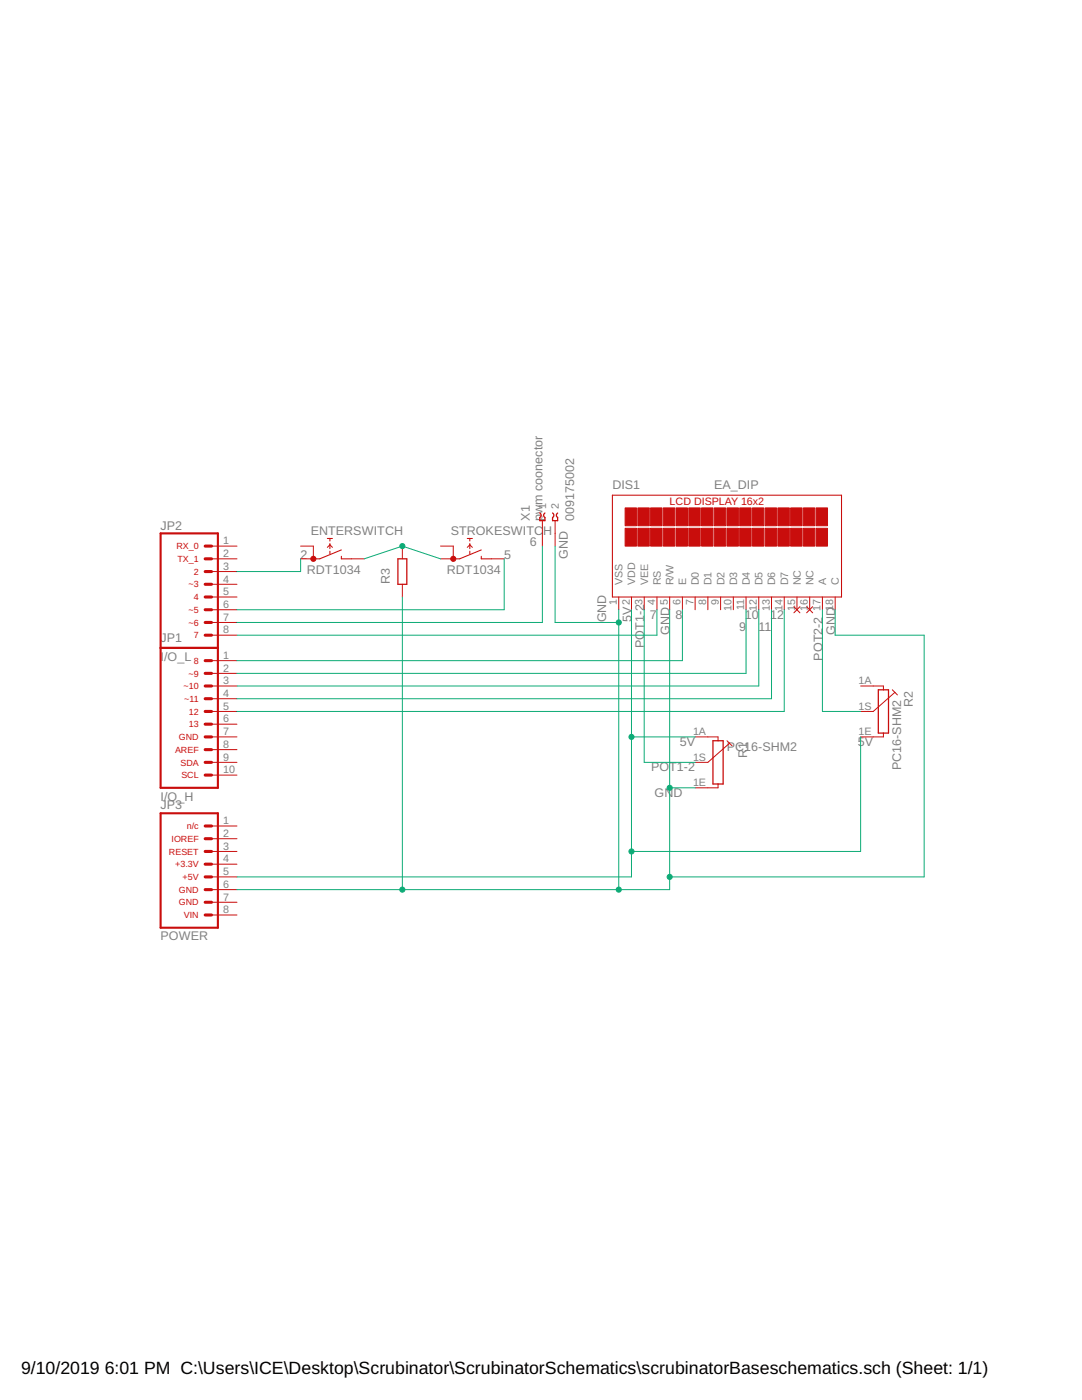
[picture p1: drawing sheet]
<svg xmlns="http://www.w3.org/2000/svg" width="216mm" height="279mm" viewBox="0 0 216 279" stroke-linecap="round" stroke-linejoin="round" font-family="sans-serif">
<path d="M32 106.4h11.5v50.8h-11.5zM32 129.3h11.5M32 162.3h11.5v22.8h-11.5z" fill="none" stroke="#c90d0c" stroke-width=".42"/>
<g fill="none" stroke="#c90d0c" stroke-width=".61">
<path d="M40.9 116.6h1.3M40.9 119.1h1.3M40.9 114.1h1.3M40.9 111.5h1.3M40.9 109h1.3M40.9 139.4h1.3M40.9 136.9h1.3M40.9 134.4h1.3M40.9 131.8h1.3M40.9 121.7h1.3M40.9 124.2h1.3M40.9 126.8h1.3"/>
<path d="M40.9 149.6h1.3M40.9 152.1h1.3M40.9 154.7h1.3M40.9 144.5h1.3M40.9 147.1h1.3M40.9 142h1.3M40.9 177.5h1.3M40.9 172.5h1.3M40.9 175h1.3M40.9 169.9h1.3M40.9 167.4h1.3M40.9 164.8h1.3"/>
<path d="M40.9 180.1h1.3M40.9 182.6h1.3"/>
</g>
<g fill="none" stroke="#c90d0c" stroke-width=".2">
<path d="M42.2 119.1h5.1M42.2 116.6h5.1M42.2 114.1h5.1M42.2 111.5h5.1M42.2 109h5.1M60 109h2.5v2.5h-2.5M65.3 109.2l.5-.5 .5 .5M70.1 111.5h2.6M80.3 109v2.5M80.3 116.6v2.5M87.9 109h2.5v2.5h-2.5M93.2 109.2l.5-.5 .6 .5"/>
<path d="M98.1 111.5h2.5M108.2 103.9v5.1M110.8 103.9v5.1M123.5 119.1v2.6M126 119.1v2.6M128.5 119.1v2.6M131.1 119.1v2.6M133.6 119.1v2.6M136.2 119.1v2.6M138.7 119.1v2.6M141.2 119.1v2.6M143.8 119.1v2.6"/>
<path d="M146.3 119.1v2.6M148.9 119.1v2.6M151.4 119.1v2.6M153.9 119.1v2.6M156.5 119.1v2.6M159 119.1v2.6M161.6 119.1v2.6M164.1 119.1v2.6M166.6 119.1v2.6M42.2 139.4h5.1M42.2 136.9h5.1M42.2 134.4h5.1"/>
<path d="M42.2 131.8h5.1M42.2 126.8h5.1M42.2 124.2h5.1M42.2 121.7h5.1M158.4 121.1l1.2 1.2M159.6 121.1l-1.2 1.2M161 121.1l1.2 1.2M162.2 121.1l-1.2 1.2M171.7 136.9h4.6v.8M178.1 137.7l1 1M178.6 138.2l-4.4 3.8h-2.5M42.2 154.7h5.1"/>
<path d="M42.2 152.1h5.1M42.2 149.6h5.1M42.2 147.1h5.1M42.2 144.5h5.1M42.2 142h5.1M138.7 147.1h4.6v.7M143.3 156.5v.7h-4.6M145.1 147.8l1 1M145.6 148.3l-4.4 3.8h-2.5M176.3 146.3v.8h-4.6M42.2 177.5h5.1M42.2 175h5.1"/>
<path d="M42.2 172.5h5.1M42.2 169.9h5.1M42.2 167.4h5.1M42.2 164.8h5.1M42.2 182.6h5.1M42.2 180.1h5.1"/>
</g>
<g fill="none" stroke="#c90d0c" stroke-width=".21">
<path d="M122.2 98.8h45.7v20.3h-45.7zM65.3 107.5h1M65.8 107.5v.5M65.8 108.5v1M65.8 110v.5M68.1 109.7l-4.3 1.8h-1.3M68.1 111v.5h2M93.2 107.5h1.1M93.7 107.5v.5M93.7 108.5v1M93.7 110v.5M96 109.7l-4.3 1.8h-1.3"/>
<path d="M96 111v.5h2.1"/>
</g>
<g fill="#c90d0c" stroke="#c90d0c" stroke-width=".2">
<circle cx="62.5" cy="111.5" r=".51"/>
<circle cx="90.4" cy="111.5" r=".51"/>
</g>
<path d="M79.4 111.5h1.8v5.1h-1.8zM107.7 102.4l.3 .4-.3 .5v.6h1v-.6l-.2-.5 .2-.4M110.3 102.4l.2 .4-.2 .5v.6h1v-.6l-.3-.5 .3-.4M175.3 137.7h2v8.6h-2zM142.3 147.8h2v8.7h-2z" fill="none" stroke="#c90d0c" stroke-width=".25"/>
<g fill="#c90d0c" stroke="#c90d0c" stroke-width=".2">
<path d="M124.7 101.4h2.3v3.5h-2.3z"/>
<path d="M124.7 105.4h2.3v3.6h-2.3z"/>
<path d="M127.3 101.4h2.3v3.5h-2.3z"/>
<path d="M127.3 105.4h2.3v3.6h-2.3z"/>
<path d="M129.8 101.4h2.3v3.5h-2.3z"/>
<path d="M129.8 105.4h2.3v3.6h-2.3z"/>
<path d="M132.4 101.4h2.2v3.5h-2.2z"/>
<path d="M132.4 105.4h2.2v3.6h-2.2z"/>
<path d="M134.9 101.4h2.3v3.5h-2.3z"/>
<path d="M134.9 105.4h2.3v3.6h-2.3z"/>
<path d="M137.4 101.4h2.3v3.5h-2.3z"/>
<path d="M137.4 105.4h2.3v3.6h-2.3z"/>
<path d="M140 101.4h2.3v3.5h-2.3z"/>
<path d="M140 105.4h2.3v3.6h-2.3z"/>
<path d="M142.5 101.4h2.3v3.5h-2.3z"/>
<path d="M142.5 105.4h2.3v3.6h-2.3z"/>
<path d="M145.1 101.4h2.2v3.5h-2.2z"/>
<path d="M145.1 105.4h2.2v3.6h-2.2z"/>
<path d="M147.6 101.4h2.3v3.5h-2.3z"/>
<path d="M147.6 105.4h2.3v3.6h-2.3z"/>
<path d="M150.1 101.4h2.3v3.5h-2.3z"/>
<path d="M150.1 105.4h2.3v3.6h-2.3z"/>
<path d="M152.7 101.4h2.3v3.5h-2.3z"/>
<path d="M152.7 105.4h2.3v3.6h-2.3z"/>
<path d="M155.2 101.4h2.3v3.5h-2.3z"/>
<path d="M155.2 105.4h2.3v3.6h-2.3z"/>
<path d="M157.8 101.4h2.2v3.5h-2.2z"/>
<path d="M157.8 105.4h2.2v3.6h-2.2z"/>
<path d="M160.3 101.4h2.3v3.5h-2.3z"/>
<path d="M160.3 105.4h2.3v3.6h-2.3z"/>
<path d="M162.8 101.4h2.3v3.5h-2.3z"/>
<path d="M162.8 105.4h2.3v3.6h-2.3z"/>
</g>
<g fill="none" stroke="#0dab76" stroke-width=".2">
<path d="M60 111.5v2.6h-12.7M72.7 111.5l7.6-2.5 7.6 2.5M80.3 119.1v58.4M100.6 111.5v10.2h-53.3M108.2 109v15.2h-60.9M110.8 109v15.2h12.7M123.5 121.7v55.8M126 121.7v53.3h-78.7M128.5 121.7v30.4h10.2M131.1 121.7v5.1h-83.8M133.6 121.7v55.8h-86.3M136.2 121.7v10.1h-88.9"/>
<path d="M148.9 121.7v12.7h-101.6M151.4 121.7v15.2h-104.1M153.9 121.7v17.7h-106.6M156.5 121.7v20.3h-109.2M164.1 121.7v20.3h7.6M166.6 121.7v5.1h17.8v48.2h-50.8M126 147.1h12.7M133.6 157.2h5.1M171.7 147.1v22.8h-45.7"/>
</g>
<g fill="#0dab76" stroke="#0dab76" stroke-width=".2">
<circle cx="126" cy="147.1" r=".51"/>
<circle cx="126" cy="169.9" r=".51"/>
<circle cx="123.5" cy="177.5" r=".51"/>
<circle cx="133.6" cy="157.2" r=".51"/>
<circle cx="133.6" cy="175" r=".51"/>
<circle cx="80.3" cy="177.5" r=".51"/>
<circle cx="123.5" cy="124.2" r=".51"/>
<circle cx="80.3" cy="109" r=".51"/>
</g>
<g font-size="3.5">
<text x="4.2" y="274.2">9/10/2019</text>
<text x="20.9" y="274.2">6:01 PM C:\Users\ICE\Desktop\Scrubinator\ScrubinatorSchematics\scrubinatorBaseschematics.sch (Sheet: 1/1)</text>
</g>
<g font-size="2.5" fill="#808080">
<text x="122.2" y="97.6">DIS1</text>
<text x="142.5" y="97.6">EA_DIP</text>
<text x="32" y="105.7">JP2</text>
<text x="62" y="106.7">ENTERSWITCH</text>
<text x="89.9" y="106.7">STROKESWITC</text>
<text x="105.7" y="103.9" transform="rotate(-90 105.7 103.9)">X1</text>
<text x="108.2" y="103.9" transform="rotate(-90 108.2 103.9)">pwm coonector</text>
<text x="108.4" y="106.7">H</text>
<text x="114.6" y="103.9" transform="rotate(-90 114.6 103.9)">009175002</text>
<text x="60" y="111.5">2</text>
<text x="100.6" y="111.5">5</text>
<text x="105.7" y="109">6</text>
<text x="113.3" y="111.5" transform="rotate(-90 113.3 111.5)">GND</text>
<text x="61.2" y="114.6">RDT1034</text>
<text x="77.8" y="116.6" transform="rotate(-90 77.8 116.6)">R3</text>
<text x="89.2" y="114.6">RDT1034</text>
<text x="120.9" y="124.2" transform="rotate(-90 120.9 124.2)">GND</text>
<text x="126" y="124.2" transform="rotate(-90 126 124.2)">5V</text>
<text x="129.7" y="123.5">7</text>
<text x="134.8" y="123.5">8</text>
<text x="148.6" y="123.5">10</text>
<text x="153.7" y="123.5">12</text>
<text x="32" y="131.8">I</text>
<text x="32" y="128">JP1</text>
<text x="32.7" y="131.8">/O_L</text>
<text x="128.5" y="129.3" transform="rotate(-90 128.5 129.3)">POT1-2</text>
<text x="133.6" y="126.8" transform="rotate(-90 133.6 126.8)">GND</text>
<text x="147.5" y="126">9</text>
<text x="151.3" y="126">11</text>
<text x="164.1" y="131.8" transform="rotate(-90 164.1 131.8)">POT2-2</text>
<text x="166.6" y="126.8" transform="rotate(-90 166.6 126.8)">GND</text>
<text x="182.1" y="141.1" transform="rotate(-90 182.1 141.1)">R2</text>
<text x="135.6" y="148.8">5V</text>
<text x="145.1" y="149.9">PC16-SHM2</text>
<text x="171.2" y="148.8">5V</text>
<text x="129.9" y="153.9">POT1-2</text>
<text x="149.1" y="151.3" transform="rotate(-90 149.1 151.3)">R1</text>
<text x="179.8" y="153.7" transform="rotate(-90 179.8 153.7)">PC16-SHM2</text>
<text x="32" y="159.8">I/O_H</text>
<text x="32" y="161.5">JP3</text>
<text x="130.6" y="159">GN</text>
<text x="134.4" y="159">D</text>
<text x="32" y="187.7">POWER</text>
</g>
<g font-size="2.1" fill="#808080">
<text x="109" y="101.6" transform="rotate(-90 109 101.6)">1</text>
<text x="111.5" y="101.6" transform="rotate(-90 111.5 101.6)">2</text>
<text x="44.5" y="113.7">3</text>
<text x="44.5" y="111.2">2</text>
<text x="44.5" y="108.6">1</text>
<text x="44.5" y="118.8">5</text>
<text x="44.5" y="116.3">4</text>
<text x="124.2" y="116.8" transform="rotate(-90 124.2 116.8)">VSS</text>
<text x="126.8" y="116.8" transform="rotate(-90 126.8 116.8)">VDD</text>
<text x="129.3" y="116.8" transform="rotate(-90 129.3 116.8)">VEE</text>
<text x="131.8" y="116.8" transform="rotate(-90 131.8 116.8)">RS</text>
<text x="134.4" y="116.8" transform="rotate(-90 134.4 116.8)">R/W</text>
<text x="136.9" y="116.8" transform="rotate(-90 136.9 116.8)">E</text>
<text x="139.5" y="116.8" transform="rotate(-90 139.5 116.8)">D0</text>
<text x="142" y="116.8" transform="rotate(-90 142 116.8)">D1</text>
<text x="144.5" y="116.8" transform="rotate(-90 144.5 116.8)">D2</text>
<text x="147.1" y="116.8" transform="rotate(-90 147.1 116.8)">D3</text>
<text x="149.6" y="116.8" transform="rotate(-90 149.6 116.8)">D4</text>
<text x="152.2" y="116.8" transform="rotate(-90 152.2 116.8)">D5</text>
<text x="154.7" y="116.8" transform="rotate(-90 154.7 116.8)">D6</text>
<text x="157.2" y="116.8" transform="rotate(-90 157.2 116.8)">D7</text>
<text x="159.8" y="116.8" transform="rotate(-90 159.8 116.8)">NC</text>
<text x="162.3" y="116.8" transform="rotate(-90 162.3 116.8)">NC</text>
<text x="164.9" y="116.8" transform="rotate(-90 164.9 116.8)">A</text>
<text x="167.4" y="116.8" transform="rotate(-90 167.4 116.8)">C</text>
<text x="44.5" y="123.9">7</text>
<text x="44.5" y="121.3">6</text>
<text x="123.1" y="120.7" transform="rotate(-90 123.1 120.7)">1</text>
<text x="125.6" y="120.7" transform="rotate(-90 125.6 120.7)">2</text>
<text x="128.2" y="120.7" transform="rotate(-90 128.2 120.7)">3</text>
<text x="130.7" y="120.7" transform="rotate(-90 130.7 120.7)">4</text>
<text x="133.3" y="120.7" transform="rotate(-90 133.3 120.7)">5</text>
<text x="135.8" y="120.7" transform="rotate(-90 135.8 120.7)">6</text>
<text x="138.3" y="120.7" transform="rotate(-90 138.3 120.7)">7</text>
<text x="140.9" y="120.7" transform="rotate(-90 140.9 120.7)">8</text>
<text x="143.4" y="120.7" transform="rotate(-90 143.4 120.7)">9</text>
<text x="146" y="121.9" transform="rotate(-90 146 121.9)">10</text>
<text x="148.5" y="121.7" transform="rotate(-90 148.5 121.7)">11</text>
<text x="151" y="121.9" transform="rotate(-90 151 121.9)">12</text>
<text x="153.6" y="121.9" transform="rotate(-90 153.6 121.9)">13</text>
<text x="156.1" y="121.9" transform="rotate(-90 156.1 121.9)">14</text>
<text x="158.7" y="121.9" transform="rotate(-90 158.7 121.9)">15</text>
<text x="161.2" y="121.9" transform="rotate(-90 161.2 121.9)">16</text>
<text x="163.7" y="121.9" transform="rotate(-90 163.7 121.9)">17</text>
<text x="166.3" y="121.9" transform="rotate(-90 166.3 121.9)">18</text>
<text x="44.5" y="131.5">1</text>
<text x="44.5" y="126.4">8</text>
<text x="44.5" y="136.6">3</text>
<text x="44.5" y="134">2</text>
<text x="171.3" y="136.6">1A</text>
<text x="44.5" y="141.6">5</text>
<text x="44.5" y="139.1">4</text>
<text x="171.3" y="141.6">1S</text>
<text x="44.5" y="149.3">8</text>
<text x="44.5" y="146.7">7</text>
<text x="44.5" y="144.2">6</text>
<text x="138.3" y="146.7">1A</text>
<text x="171.3" y="146.7">1E</text>
<text x="44.5" y="154.3">10</text>
<text x="44.5" y="151.8">9</text>
<text x="138.3" y="151.8">1S</text>
<text x="138.3" y="156.9">1E</text>
<text x="44.5" y="167">2</text>
<text x="44.5" y="164.5">1</text>
<text x="44.5" y="172.1">4</text>
<text x="44.5" y="169.6">3</text>
<text x="44.5" y="179.7">7</text>
<text x="44.5" y="177.2">6</text>
<text x="44.5" y="174.6">5</text>
<text x="44.5" y="182.3">8</text>
</g>
<text font-size="2.1" fill="#c90d0c" x="133.6" y="100.9">LCD DISPLAY 16x2</text>
<g font-size="1.8" fill="#c90d0c">
<text x="35.2" y="109.6">RX_0</text>
<text x="35.4" y="112.2">TX_1</text>
<text x="37.6" y="117.2">~3</text>
<text x="38.7" y="114.7">2</text>
<text x="38.7" y="119.8">4</text>
<text x="37.6" y="122.3">~5</text>
<text x="37.6" y="124.9">~6</text>
<text x="38.7" y="127.4">7</text>
<text x="36.6" y="137.6">~10</text>
<text x="37.6" y="135">~9</text>
<text x="38.7" y="132.5">8</text>
<text x="36.8" y="140.1">~11</text>
<text x="37.7" y="142.6">12</text>
<text x="35.7" y="147.7">GND</text>
<text x="37.7" y="145.2">13</text>
<text x="34.9" y="150.2">AREF</text>
<text x="36" y="152.8">SDA</text>
<text x="36.2" y="155.3">SCL</text>
<text x="37.3" y="165.5">n/c</text>
<text x="33.7" y="170.6">RESET</text>
<text x="34.2" y="168">IOREF</text>
<text x="35" y="173.1">+3.3V</text>
<text x="35.7" y="178.2">GND</text>
<text x="36.4" y="175.6">+5V</text>
<text x="35.7" y="180.7">GND</text>
<text x="36.7" y="183.2">VIN</text>
</g>
</svg>
